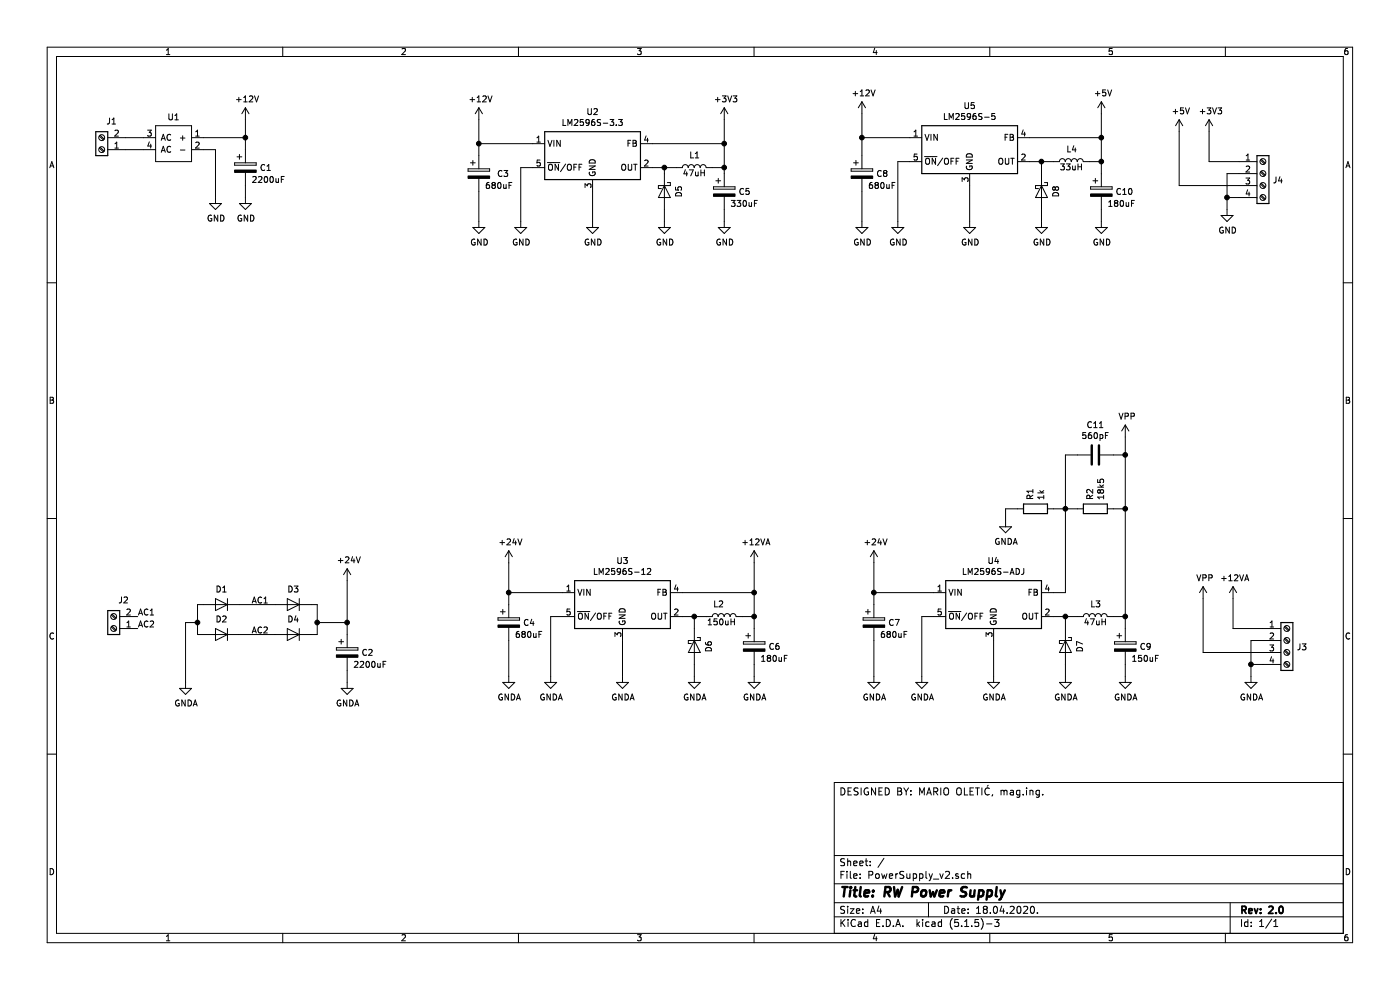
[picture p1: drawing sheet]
EESchema Schematic File Version 4
EELAYER 30 0
EELAYER END
$Descr A4 11693 8268
encoding utf-8
Sheet 1 1
Title "RW Power Supply"
Date "18.04.2020."
Rev "2.0"
Comp ""
Comment1 ""
Comment2 ""
Comment3 ""
Comment4 "DESIGNED BY: MARIO OLETIĆ, mag.ing."
$EndDescr
$Comp
L Regulator_Switching:LM2596S-3.3 U2
U 1 1
P 4950 1300
F 0 "U2" H 4950 1667 50  0000 C CNN
F 1 "LM2596S-3.3" H 4950 1576 50  0000 C CNN
F 2 "Package_TO_SOT_SMD:TO-263-5_TabPin3" H 5000 1050 50  0001 L CIN
F 3 "http://www.ti.com/lit/ds/symlink/lm2596.pdf" H 4950 1300 50  0001 C CNN
	1    4950 1300
	1    0    0    -1  
$EndComp
$Comp
L Regulator_Switching:LM2596S-5 U5
U 1 1
P 8100 1250
F 0 "U5" H 8100 1617 50  0000 C CNN
F 1 "LM2596S-5" H 8100 1526 50  0000 C CNN
F 2 "Package_TO_SOT_SMD:TO-263-5_TabPin3" H 8150 1000 50  0001 L CIN
F 3 "http://www.ti.com/lit/ds/symlink/lm2596.pdf" H 8100 1250 50  0001 C CNN
	1    8100 1250
	1    0    0    -1  
$EndComp
$Comp
L Regulator_Switching:LM2596S-12 U3
U 1 1
P 5200 5050
F 0 "U3" H 5200 5417 50  0000 C CNN
F 1 "LM2596S-12" H 5200 5326 50  0000 C CNN
F 2 "Package_TO_SOT_SMD:TO-263-5_TabPin3" H 5250 4800 50  0001 L CIN
F 3 "http://www.ti.com/lit/ds/symlink/lm2596.pdf" H 5200 5050 50  0001 C CNN
	1    5200 5050
	1    0    0    -1  
$EndComp
$Comp
L Regulator_Switching:LM2596S-ADJ U4
U 1 1
P 8300 5050
F 0 "U4" H 8300 5417 50  0000 C CNN
F 1 "LM2596S-ADJ" H 8300 5326 50  0000 C CNN
F 2 "Package_TO_SOT_SMD:TO-263-5_TabPin3" H 8350 4800 50  0001 L CIN
F 3 "http://www.ti.com/lit/ds/symlink/lm2596.pdf" H 8300 5050 50  0001 C CNN
	1    8300 5050
	1    0    0    -1  
$EndComp
$Comp
L Connector:Screw_Terminal_01x02 J1
U 1 1
P 850 1250
F 0 "J1" H 768 1017 50  0000 C CNN
F 1 "Screw_Terminal_01x02" H 768 1016 50  0001 C CNN
F 2 "PowerSupply:PCB_Screw_Terminal_5.08_2ways" H 850 1250 50  0001 C CNN
F 3 "~" H 850 1250 50  0001 C CNN
	1    850  1250
	-1   0    0    1   
$EndComp
$Comp
L Connector:Screw_Terminal_01x02 J2
U 1 1
P 950 5250
F 0 "J2" H 868 5017 50  0000 C CNN
F 1 "Screw_Terminal_01x02" H 868 5016 50  0001 C CNN
F 2 "PowerSupply:PCB_Screw_Terminal_5.08_2ways" H 950 5250 50  0001 C CNN
F 3 "~" H 950 5250 50  0001 C CNN
	1    950  5250
	-1   0    0    1   
$EndComp
$Comp
L Connector:Screw_Terminal_01x04 J4
U 1 1
P 10550 1450
F 0 "J4" H 10630 1396 50  0000 L CNN
F 1 "Screw_Terminal_01x04" H 10630 1351 50  0001 L CNN
F 2 "PowerSupply:PCB_Screw_Terminal_5.08_4ways" H 10550 1450 50  0001 C CNN
F 3 "~" H 10550 1450 50  0001 C CNN
	1    10550 1450
	1    0    0    -1  
$EndComp
$Comp
L Connector:Screw_Terminal_01x04 J3
U 1 1
P 10750 5350
F 0 "J3" H 10830 5296 50  0000 L CNN
F 1 "Screw_Terminal_01x04" H 10830 5251 50  0001 L CNN
F 2 "PowerSupply:PCB_Screw_Terminal_5.08_4ways" H 10750 5350 50  0001 C CNN
F 3 "~" H 10750 5350 50  0001 C CNN
	1    10750 5350
	1    0    0    -1  
$EndComp
$Comp
L Device:CP C1
U 1 1
P 2050 1400
F 0 "C1" H 2168 1400 50  0000 L CNN
F 1 "2200uF" H 2100 1300 50  0000 L CNN
F 2 "Capacitor_THT:CP_Radial_D16.0mm_P7.50mm" H 2088 1250 50  0001 C CNN
F 3 "~" H 2050 1400 50  0001 C CNN
	1    2050 1400
	1    0    0    -1  
$EndComp
$Comp
L Device:CP C3
U 1 1
P 4000 1450
F 0 "C3" H 4150 1450 50  0000 L CNN
F 1 "680uF" H 4050 1350 50  0000 L CNN
F 2 "Capacitor_THT:CP_Radial_D12.5mm_P5.00mm" H 4038 1300 50  0001 C CNN
F 3 "~" H 4000 1450 50  0001 C CNN
	1    4000 1450
	1    0    0    -1  
$EndComp
$Comp
L Device:CP C5
U 1 1
P 6050 1600
F 0 "C5" H 6168 1600 50  0000 L CNN
F 1 "330uF" H 6100 1500 50  0000 L CNN
F 2 "Capacitor_THT:CP_Radial_D8.0mm_P3.50mm" H 6088 1450 50  0001 C CNN
F 3 "~" H 6050 1600 50  0001 C CNN
	1    6050 1600
	1    0    0    -1  
$EndComp
$Comp
L Device:CP C8
U 1 1
P 7200 1450
F 0 "C8" H 7318 1450 50  0000 L CNN
F 1 "680uF" H 7250 1350 50  0000 L CNN
F 2 "Capacitor_THT:CP_Radial_D12.5mm_P5.00mm" H 7238 1300 50  0001 C CNN
F 3 "~" H 7200 1450 50  0001 C CNN
	1    7200 1450
	1    0    0    -1  
$EndComp
$Comp
L Device:CP C10
U 1 1
P 9200 1600
F 0 "C10" H 9318 1600 50  0000 L CNN
F 1 "180uF" H 9250 1500 50  0000 L CNN
F 2 "Capacitor_THT:CP_Radial_D8.0mm_P3.50mm" H 9238 1450 50  0001 C CNN
F 3 "~" H 9200 1600 50  0001 C CNN
	1    9200 1600
	1    0    0    -1  
$EndComp
$Comp
L Device:CP C4
U 1 1
P 4250 5200
F 0 "C4" H 4368 5200 50  0000 L CNN
F 1 "680uF" H 4300 5100 50  0000 L CNN
F 2 "Capacitor_THT:CP_Radial_D12.5mm_P5.00mm" H 4288 5050 50  0001 C CNN
F 3 "~" H 4250 5200 50  0001 C CNN
	1    4250 5200
	1    0    0    -1  
$EndComp
$Comp
L Device:CP C6
U 1 1
P 6300 5400
F 0 "C6" H 6418 5400 50  0000 L CNN
F 1 "180uF" H 6350 5300 50  0000 L CNN
F 2 "Capacitor_THT:CP_Radial_D8.0mm_P3.50mm" H 6338 5250 50  0001 C CNN
F 3 "~" H 6300 5400 50  0001 C CNN
	1    6300 5400
	1    0    0    -1  
$EndComp
$Comp
L Device:CP C7
U 1 1
P 7300 5200
F 0 "C7" H 7418 5200 50  0000 L CNN
F 1 "680uF" H 7350 5100 50  0000 L CNN
F 2 "Capacitor_THT:CP_Radial_D12.5mm_P5.00mm" H 7338 5050 50  0001 C CNN
F 3 "~" H 7300 5200 50  0001 C CNN
	1    7300 5200
	1    0    0    -1  
$EndComp
$Comp
L Device:CP C9
U 1 1
P 9400 5400
F 0 "C9" H 9518 5400 50  0000 L CNN
F 1 "150uF" H 9450 5300 50  0000 L CNN
F 2 "Capacitor_THT:CP_Radial_D10.0mm_P5.00mm" H 9438 5250 50  0001 C CNN
F 3 "~" H 9400 5400 50  0001 C CNN
	1    9400 5400
	1    0    0    -1  
$EndComp
$Comp
L Device:CP C2
U 1 1
P 2900 5450
F 0 "C2" H 3018 5450 50  0000 L CNN
F 1 "2200uF" H 2950 5350 50  0000 L CNN
F 2 "Capacitor_THT:CP_Radial_D16.0mm_P7.50mm" H 2938 5300 50  0001 C CNN
F 3 "~" H 2900 5450 50  0001 C CNN
	1    2900 5450
	1    0    0    -1  
$EndComp
$Comp
L Device:D D1
U 1 1
P 1850 5050
F 0 "D1" H 1850 4926 50  0000 C CNN
F 1 "D" H 1850 4925 50  0001 C CNN
F 2 "Diode_SMD:D_SMC" H 1850 5050 50  0001 C CNN
F 3 "~" H 1850 5050 50  0001 C CNN
	1    1850 5050
	-1   0    0    1   
$EndComp
$Comp
L Device:D D3
U 1 1
P 2450 5050
F 0 "D3" H 2450 4926 50  0000 C CNN
F 1 "D" H 2450 4925 50  0001 C CNN
F 2 "Diode_SMD:D_SMC" H 2450 5050 50  0001 C CNN
F 3 "~" H 2450 5050 50  0001 C CNN
	1    2450 5050
	-1   0    0    1   
$EndComp
$Comp
L Device:D D2
U 1 1
P 1850 5300
F 0 "D2" H 1850 5176 50  0000 C CNN
F 1 "D" H 1850 5175 50  0001 C CNN
F 2 "Diode_SMD:D_SMC" H 1850 5300 50  0001 C CNN
F 3 "~" H 1850 5300 50  0001 C CNN
	1    1850 5300
	-1   0    0    1   
$EndComp
$Comp
L Device:D D4
U 1 1
P 2450 5300
F 0 "D4" H 2450 5176 50  0000 C CNN
F 1 "D" H 2450 5175 50  0001 C CNN
F 2 "Diode_SMD:D_SMC" H 2450 5300 50  0001 C CNN
F 3 "~" H 2450 5300 50  0001 C CNN
	1    2450 5300
	-1   0    0    1   
$EndComp
$Comp
L Device:L L1
U 1 1
P 5800 1400
F 0 "L1" V 5900 1350 50  0000 L CNN
F 1 "47uH" V 5750 1300 50  0000 L CNN
F 2 "PowerSupply:HPI1206" H 5800 1400 50  0001 C CNN
F 3 "~" H 5800 1400 50  0001 C CNN
	1    5800 1400
	0    -1   -1   0   
$EndComp
$Comp
L Device:L L4
U 1 1
P 8950 1350
F 0 "L4" V 9050 1300 50  0000 L CNN
F 1 "33uH" V 8900 1250 50  0000 L CNN
F 2 "PowerSupply:HPI1206" H 8950 1350 50  0001 C CNN
F 3 "~" H 8950 1350 50  0001 C CNN
	1    8950 1350
	0    -1   -1   0   
$EndComp
$Comp
L Device:L L2
U 1 1
P 6050 5150
F 0 "L2" V 6150 5150 50  0000 L CNN
F 1 "150uH" V 6000 5050 50  0000 L CNN
F 2 "PowerSupply:HPI1206" H 6050 5150 50  0001 C CNN
F 3 "~" H 6050 5150 50  0001 C CNN
	1    6050 5150
	0    -1   -1   0   
$EndComp
$Comp
L Device:L L3
U 1 1
P 9150 5150
F 0 "L3" V 9250 5100 50  0000 L CNN
F 1 "47uH" V 9100 5050 50  0000 L CNN
F 2 "PowerSupply:HPI1206" H 9150 5150 50  0001 C CNN
F 3 "~" H 9150 5150 50  0001 C CNN
	1    9150 5150
	0    -1   -1   0   
$EndComp
$Comp
L Device:D_Schottky D5
U 1 1
P 5550 1600
F 0 "D5" H 5550 1724 50  0000 C CNN
F 1 "D_Schottky" H 5550 1725 50  0001 C CNN
F 2 "Diode_THT:D_DO-201AD_P12.70mm_Horizontal" H 5550 1600 50  0001 C CNN
F 3 "~" H 5550 1600 50  0001 C CNN
	1    5550 1600
	0    1    1    0   
$EndComp
$Comp
L Device:D_Schottky D8
U 1 1
P 8700 1600
F 0 "D8" H 8700 1724 50  0000 C CNN
F 1 "D_Schottky" H 8700 1725 50  0001 C CNN
F 2 "Diode_THT:D_DO-201AD_P12.70mm_Horizontal" H 8700 1600 50  0001 C CNN
F 3 "~" H 8700 1600 50  0001 C CNN
	1    8700 1600
	0    1    1    0   
$EndComp
$Comp
L Device:D_Schottky D6
U 1 1
P 5800 5400
F 0 "D6" H 5800 5524 50  0000 C CNN
F 1 "D_Schottky" H 5800 5525 50  0001 C CNN
F 2 "Diode_THT:D_DO-201AD_P12.70mm_Horizontal" H 5800 5400 50  0001 C CNN
F 3 "~" H 5800 5400 50  0001 C CNN
	1    5800 5400
	0    1    1    0   
$EndComp
$Comp
L Device:D_Schottky D7
U 1 1
P 8900 5400
F 0 "D7" H 8900 5524 50  0000 C CNN
F 1 "D_Schottky" H 8900 5525 50  0001 C CNN
F 2 "Diode_THT:D_DO-201AD_P12.70mm_Horizontal" H 8900 5400 50  0001 C CNN
F 3 "~" H 8900 5400 50  0001 C CNN
	1    8900 5400
	0    1    1    0   
$EndComp
$Comp
L Power_Supply:Bridge_Rectifier U1
U 1 1
P 1450 1200
F 0 "U1" H 1450 1423 50  0000 C CNN
F 1 "Bridge_Rectifier" H 1450 1424 50  0001 C CNN
F 2 "PowerSupply:DBxxS2" H 1450 900 50  0001 C CNN
F 3 "" H 1350 1450 50  0001 C CNN
	1    1450 1200
	1    0    0    -1  
$EndComp
Wire Wire Line
	1050 1150 1200 1150
Wire Wire Line
	1200 1250 1050 1250
$Comp
L power:GND #PWR03
U 1 1
P 2050 1650
F 0 "#PWR03" H 2050 1400 50  0001 C CNN
F 1 "GND" H 2055 1477 50  0000 C CNN
F 2 "" H 2050 1650 50  0001 C CNN
F 3 "" H 2050 1650 50  0001 C CNN
	1    2050 1650
	1    0    0    -1  
$EndComp
$Comp
L power:GND #PWR02
U 1 1
P 1800 1650
F 0 "#PWR02" H 1800 1400 50  0001 C CNN
F 1 "GND" H 1805 1477 50  0000 C CNN
F 2 "" H 1800 1650 50  0001 C CNN
F 3 "" H 1800 1650 50  0001 C CNN
	1    1800 1650
	1    0    0    -1  
$EndComp
Wire Wire Line
	1700 1150 2050 1150
Wire Wire Line
	2050 1150 2050 1250
Wire Wire Line
	2050 1550 2050 1650
Wire Wire Line
	1700 1250 1800 1250
Wire Wire Line
	1800 1250 1800 1650
$Comp
L power:GND #PWR09
U 1 1
P 4950 1850
F 0 "#PWR09" H 4950 1600 50  0001 C CNN
F 1 "GND" H 4955 1677 50  0000 C CNN
F 2 "" H 4950 1850 50  0001 C CNN
F 3 "" H 4950 1850 50  0001 C CNN
	1    4950 1850
	1    0    0    -1  
$EndComp
$Comp
L power:GND #PWR05
U 1 1
P 4000 1850
F 0 "#PWR05" H 4000 1600 50  0001 C CNN
F 1 "GND" H 4005 1677 50  0000 C CNN
F 2 "" H 4000 1850 50  0001 C CNN
F 3 "" H 4000 1850 50  0001 C CNN
	1    4000 1850
	1    0    0    -1  
$EndComp
$Comp
L power:GND #PWR07
U 1 1
P 4350 1850
F 0 "#PWR07" H 4350 1600 50  0001 C CNN
F 1 "GND" H 4355 1677 50  0000 C CNN
F 2 "" H 4350 1850 50  0001 C CNN
F 3 "" H 4350 1850 50  0001 C CNN
	1    4350 1850
	1    0    0    -1  
$EndComp
$Comp
L power:GND #PWR011
U 1 1
P 5550 1850
F 0 "#PWR011" H 5550 1600 50  0001 C CNN
F 1 "GND" H 5555 1677 50  0000 C CNN
F 2 "" H 5550 1850 50  0001 C CNN
F 3 "" H 5550 1850 50  0001 C CNN
	1    5550 1850
	1    0    0    -1  
$EndComp
$Comp
L power:GND #PWR013
U 1 1
P 6050 1850
F 0 "#PWR013" H 6050 1600 50  0001 C CNN
F 1 "GND" H 6055 1677 50  0000 C CNN
F 2 "" H 6050 1850 50  0001 C CNN
F 3 "" H 6050 1850 50  0001 C CNN
	1    6050 1850
	1    0    0    -1  
$EndComp
Wire Wire Line
	4000 1600 4000 1850
Wire Wire Line
	4450 1200 4000 1200
Wire Wire Line
	4000 1200 4000 1300
Wire Wire Line
	4450 1400 4350 1400
Wire Wire Line
	4350 1400 4350 1850
Wire Wire Line
	4950 1600 4950 1850
Wire Wire Line
	5450 1400 5550 1400
Wire Wire Line
	5550 1450 5550 1400
Connection ~ 5550 1400
Wire Wire Line
	5550 1400 5650 1400
Wire Wire Line
	5550 1750 5550 1850
Wire Wire Line
	5950 1400 6050 1400
Wire Wire Line
	6050 1400 6050 1450
Wire Wire Line
	6050 1750 6050 1850
Wire Wire Line
	5450 1200 6050 1200
Wire Wire Line
	6050 1200 6050 1400
Connection ~ 6050 1400
$Comp
L power:GND #PWR022
U 1 1
P 8700 1850
F 0 "#PWR022" H 8700 1600 50  0001 C CNN
F 1 "GND" H 8705 1677 50  0000 C CNN
F 2 "" H 8700 1850 50  0001 C CNN
F 3 "" H 8700 1850 50  0001 C CNN
	1    8700 1850
	1    0    0    -1  
$EndComp
$Comp
L power:GND #PWR024
U 1 1
P 9200 1850
F 0 "#PWR024" H 9200 1600 50  0001 C CNN
F 1 "GND" H 9205 1677 50  0000 C CNN
F 2 "" H 9200 1850 50  0001 C CNN
F 3 "" H 9200 1850 50  0001 C CNN
	1    9200 1850
	1    0    0    -1  
$EndComp
$Comp
L power:GND #PWR020
U 1 1
P 8100 1850
F 0 "#PWR020" H 8100 1600 50  0001 C CNN
F 1 "GND" H 8105 1677 50  0000 C CNN
F 2 "" H 8100 1850 50  0001 C CNN
F 3 "" H 8100 1850 50  0001 C CNN
	1    8100 1850
	1    0    0    -1  
$EndComp
$Comp
L power:GND #PWR018
U 1 1
P 7500 1850
F 0 "#PWR018" H 7500 1600 50  0001 C CNN
F 1 "GND" H 7505 1677 50  0000 C CNN
F 2 "" H 7500 1850 50  0001 C CNN
F 3 "" H 7500 1850 50  0001 C CNN
	1    7500 1850
	1    0    0    -1  
$EndComp
$Comp
L power:GND #PWR017
U 1 1
P 7200 1850
F 0 "#PWR017" H 7200 1600 50  0001 C CNN
F 1 "GND" H 7205 1677 50  0000 C CNN
F 2 "" H 7200 1850 50  0001 C CNN
F 3 "" H 7200 1850 50  0001 C CNN
	1    7200 1850
	1    0    0    -1  
$EndComp
Wire Wire Line
	7600 1150 7200 1150
Wire Wire Line
	7200 1150 7200 1300
Wire Wire Line
	7600 1350 7500 1350
Wire Wire Line
	7500 1350 7500 1850
Wire Wire Line
	7200 1850 7200 1600
Wire Wire Line
	8100 1550 8100 1850
Wire Wire Line
	8700 1750 8700 1850
Wire Wire Line
	9200 1750 9200 1850
Wire Wire Line
	9100 1350 9200 1350
Wire Wire Line
	9200 1350 9200 1450
Wire Wire Line
	8600 1150 9200 1150
Wire Wire Line
	9200 1150 9200 1350
Connection ~ 9200 1350
Wire Wire Line
	8600 1350 8700 1350
Wire Wire Line
	8700 1450 8700 1350
Connection ~ 8700 1350
Wire Wire Line
	8700 1350 8800 1350
Wire Wire Line
	1700 5050 1650 5050
Wire Wire Line
	1650 5050 1650 5200
Wire Wire Line
	1650 5300 1700 5300
Wire Wire Line
	2600 5050 2650 5050
Wire Wire Line
	2650 5050 2650 5200
Wire Wire Line
	2650 5300 2600 5300
Wire Wire Line
	2900 5300 2900 5200
Wire Wire Line
	2900 5200 2650 5200
Connection ~ 2650 5200
Wire Wire Line
	2650 5200 2650 5300
Wire Wire Line
	2900 5600 2900 5700
Wire Wire Line
	1550 5700 1550 5200
Wire Wire Line
	1550 5200 1650 5200
Connection ~ 1650 5200
Wire Wire Line
	1650 5200 1650 5300
Wire Wire Line
	4700 5150 4600 5150
Wire Wire Line
	4600 5150 4600 5650
Wire Wire Line
	5200 5350 5200 5650
Wire Wire Line
	4700 4950 4250 4950
Wire Wire Line
	4250 4950 4250 5050
Wire Wire Line
	4250 5350 4250 5650
Wire Wire Line
	5700 5150 5800 5150
Wire Wire Line
	5800 5250 5800 5150
Connection ~ 5800 5150
Wire Wire Line
	5800 5150 5900 5150
Wire Wire Line
	5800 5550 5800 5650
Wire Wire Line
	6300 5550 6300 5650
Wire Wire Line
	6300 5250 6300 5150
Wire Wire Line
	6300 5150 6200 5150
Wire Wire Line
	5700 4950 6300 4950
Wire Wire Line
	6300 4950 6300 5150
Connection ~ 6300 5150
Wire Wire Line
	9400 5250 9400 5150
Wire Wire Line
	9300 5150 9400 5150
Wire Wire Line
	9400 5650 9400 5550
Wire Wire Line
	9000 5150 8900 5150
Wire Wire Line
	8900 5250 8900 5150
Connection ~ 8900 5150
Wire Wire Line
	8900 5150 8800 5150
Wire Wire Line
	8900 5550 8900 5650
Wire Wire Line
	8300 5350 8300 5650
Wire Wire Line
	7800 5150 7700 5150
Wire Wire Line
	7700 5150 7700 5650
Wire Wire Line
	7800 4950 7300 4950
Wire Wire Line
	7300 4950 7300 5050
Wire Wire Line
	7300 5650 7300 5350
$Comp
L Device:R R1
U 1 1
P 8650 4250
F 0 "R1" H 8720 4296 50  0000 L CNN
F 1 "1k" H 8720 4205 50  0000 L CNN
F 2 "Resistor_SMD:R_0805_2012Metric" V 8580 4250 50  0001 C CNN
F 3 "~" H 8650 4250 50  0001 C CNN
	1    8650 4250
	0    -1   -1   0   
$EndComp
$Comp
L Device:R R2
U 1 1
P 9150 4250
F 0 "R2" H 9220 4296 50  0000 L CNN
F 1 "18k5" H 9220 4205 50  0000 L CNN
F 2 "Resistor_SMD:R_0805_2012Metric" V 9080 4250 50  0001 C CNN
F 3 "~" H 9150 4250 50  0001 C CNN
	1    9150 4250
	0    -1   -1   0   
$EndComp
$Comp
L Device:C C11
U 1 1
P 9150 3800
F 0 "C11" V 8898 3800 50  0000 C CNN
F 1 "560pF" V 8989 3800 50  0000 C CNN
F 2 "Capacitor_SMD:C_0805_2012Metric" H 9188 3650 50  0001 C CNN
F 3 "~" H 9150 3800 50  0001 C CNN
	1    9150 3800
	0    1    1    0   
$EndComp
$Comp
L power:GNDA #PWR0101
U 1 1
P 1550 5700
F 0 "#PWR0101" H 1550 5450 50  0001 C CNN
F 1 "GNDA" H 1555 5527 50  0000 C CNN
F 2 "" H 1550 5700 50  0001 C CNN
F 3 "" H 1550 5700 50  0001 C CNN
	1    1550 5700
	1    0    0    -1  
$EndComp
$Comp
L power:GNDA #PWR0102
U 1 1
P 2900 5700
F 0 "#PWR0102" H 2900 5450 50  0001 C CNN
F 1 "GNDA" H 2905 5527 50  0000 C CNN
F 2 "" H 2900 5700 50  0001 C CNN
F 3 "" H 2900 5700 50  0001 C CNN
	1    2900 5700
	1    0    0    -1  
$EndComp
$Comp
L power:GNDA #PWR0103
U 1 1
P 4250 5650
F 0 "#PWR0103" H 4250 5400 50  0001 C CNN
F 1 "GNDA" H 4255 5477 50  0000 C CNN
F 2 "" H 4250 5650 50  0001 C CNN
F 3 "" H 4250 5650 50  0001 C CNN
	1    4250 5650
	1    0    0    -1  
$EndComp
$Comp
L power:GNDA #PWR0104
U 1 1
P 4600 5650
F 0 "#PWR0104" H 4600 5400 50  0001 C CNN
F 1 "GNDA" H 4605 5477 50  0000 C CNN
F 2 "" H 4600 5650 50  0001 C CNN
F 3 "" H 4600 5650 50  0001 C CNN
	1    4600 5650
	1    0    0    -1  
$EndComp
$Comp
L power:GNDA #PWR0105
U 1 1
P 5200 5650
F 0 "#PWR0105" H 5200 5400 50  0001 C CNN
F 1 "GNDA" H 5205 5477 50  0000 C CNN
F 2 "" H 5200 5650 50  0001 C CNN
F 3 "" H 5200 5650 50  0001 C CNN
	1    5200 5650
	1    0    0    -1  
$EndComp
$Comp
L power:GNDA #PWR0106
U 1 1
P 5800 5650
F 0 "#PWR0106" H 5800 5400 50  0001 C CNN
F 1 "GNDA" H 5805 5477 50  0000 C CNN
F 2 "" H 5800 5650 50  0001 C CNN
F 3 "" H 5800 5650 50  0001 C CNN
	1    5800 5650
	1    0    0    -1  
$EndComp
$Comp
L power:GNDA #PWR0107
U 1 1
P 6300 5650
F 0 "#PWR0107" H 6300 5400 50  0001 C CNN
F 1 "GNDA" H 6305 5477 50  0000 C CNN
F 2 "" H 6300 5650 50  0001 C CNN
F 3 "" H 6300 5650 50  0001 C CNN
	1    6300 5650
	1    0    0    -1  
$EndComp
$Comp
L power:GNDA #PWR0108
U 1 1
P 7300 5650
F 0 "#PWR0108" H 7300 5400 50  0001 C CNN
F 1 "GNDA" H 7305 5477 50  0000 C CNN
F 2 "" H 7300 5650 50  0001 C CNN
F 3 "" H 7300 5650 50  0001 C CNN
	1    7300 5650
	1    0    0    -1  
$EndComp
$Comp
L power:GNDA #PWR0109
U 1 1
P 7700 5650
F 0 "#PWR0109" H 7700 5400 50  0001 C CNN
F 1 "GNDA" H 7705 5477 50  0000 C CNN
F 2 "" H 7700 5650 50  0001 C CNN
F 3 "" H 7700 5650 50  0001 C CNN
	1    7700 5650
	1    0    0    -1  
$EndComp
$Comp
L power:GNDA #PWR0110
U 1 1
P 8300 5650
F 0 "#PWR0110" H 8300 5400 50  0001 C CNN
F 1 "GNDA" H 8305 5477 50  0000 C CNN
F 2 "" H 8300 5650 50  0001 C CNN
F 3 "" H 8300 5650 50  0001 C CNN
	1    8300 5650
	1    0    0    -1  
$EndComp
$Comp
L power:GNDA #PWR0111
U 1 1
P 8900 5650
F 0 "#PWR0111" H 8900 5400 50  0001 C CNN
F 1 "GNDA" H 8905 5477 50  0000 C CNN
F 2 "" H 8900 5650 50  0001 C CNN
F 3 "" H 8900 5650 50  0001 C CNN
	1    8900 5650
	1    0    0    -1  
$EndComp
$Comp
L power:GNDA #PWR0112
U 1 1
P 9400 5650
F 0 "#PWR0112" H 9400 5400 50  0001 C CNN
F 1 "GNDA" H 9405 5477 50  0000 C CNN
F 2 "" H 9400 5650 50  0001 C CNN
F 3 "" H 9400 5650 50  0001 C CNN
	1    9400 5650
	1    0    0    -1  
$EndComp
$Comp
L power:GNDA #PWR0113
U 1 1
P 8400 4350
F 0 "#PWR0113" H 8400 4100 50  0001 C CNN
F 1 "GNDA" H 8405 4177 50  0000 C CNN
F 2 "" H 8400 4350 50  0001 C CNN
F 3 "" H 8400 4350 50  0001 C CNN
	1    8400 4350
	1    0    0    -1  
$EndComp
Wire Wire Line
	8500 4250 8400 4250
Wire Wire Line
	8400 4250 8400 4350
Wire Wire Line
	8800 4250 8900 4250
Wire Wire Line
	9000 3800 8900 3800
Wire Wire Line
	8900 3800 8900 4250
Connection ~ 8900 4250
Wire Wire Line
	8900 4250 9000 4250
Wire Wire Line
	8900 4250 8900 4950
Wire Wire Line
	8900 4950 8800 4950
Wire Wire Line
	9300 4250 9400 4250
Wire Wire Line
	9400 4250 9400 5150
Connection ~ 9400 5150
Wire Wire Line
	9400 4250 9400 3800
Wire Wire Line
	9400 3800 9300 3800
Connection ~ 9400 4250
Wire Wire Line
	2000 5050 2300 5050
Wire Wire Line
	2000 5300 2300 5300
Text Label 2100 5050 0    50   ~ 0
AC1
Text Label 2100 5300 0    50   ~ 0
AC2
Text Label 1150 5150 0    50   ~ 0
AC1
Text Label 1150 5250 0    50   ~ 0
AC2
$Comp
L power:+12V #PWR01
U 1 1
P 2050 1000
F 0 "#PWR01" H 2050 850 50  0001 C CNN
F 1 "+12V" H 2065 1173 50  0000 C CNN
F 2 "" H 2050 1000 50  0001 C CNN
F 3 "" H 2050 1000 50  0001 C CNN
	1    2050 1000
	1    0    0    -1  
$EndComp
Wire Wire Line
	2050 1000 2050 1150
Connection ~ 2050 1150
$Comp
L power:+12V #PWR06
U 1 1
P 4000 1000
F 0 "#PWR06" H 4000 850 50  0001 C CNN
F 1 "+12V" H 4015 1173 50  0000 C CNN
F 2 "" H 4000 1000 50  0001 C CNN
F 3 "" H 4000 1000 50  0001 C CNN
	1    4000 1000
	1    0    0    -1  
$EndComp
$Comp
L power:+12V #PWR014
U 1 1
P 7200 950
F 0 "#PWR014" H 7200 800 50  0001 C CNN
F 1 "+12V" H 7215 1123 50  0000 C CNN
F 2 "" H 7200 950 50  0001 C CNN
F 3 "" H 7200 950 50  0001 C CNN
	1    7200 950 
	1    0    0    -1  
$EndComp
Wire Wire Line
	4000 1000 4000 1200
Connection ~ 4000 1200
Wire Wire Line
	7200 950  7200 1150
Connection ~ 7200 1150
$Comp
L power:+3V3 #PWR010
U 1 1
P 6050 1000
F 0 "#PWR010" H 6050 850 50  0001 C CNN
F 1 "+3V3" H 6065 1173 50  0000 C CNN
F 2 "" H 6050 1000 50  0001 C CNN
F 3 "" H 6050 1000 50  0001 C CNN
	1    6050 1000
	1    0    0    -1  
$EndComp
Wire Wire Line
	6050 1000 6050 1200
Connection ~ 6050 1200
$Comp
L power:+5V #PWR016
U 1 1
P 9200 950
F 0 "#PWR016" H 9200 800 50  0001 C CNN
F 1 "+5V" H 9215 1123 50  0000 C CNN
F 2 "" H 9200 950 50  0001 C CNN
F 3 "" H 9200 950 50  0001 C CNN
	1    9200 950 
	1    0    0    -1  
$EndComp
Wire Wire Line
	9200 950  9200 1150
Connection ~ 9200 1150
$Comp
L power:GND #PWR026
U 1 1
P 10250 1750
F 0 "#PWR026" H 10250 1500 50  0001 C CNN
F 1 "GND" H 10255 1577 50  0000 C CNN
F 2 "" H 10250 1750 50  0001 C CNN
F 3 "" H 10250 1750 50  0001 C CNN
	1    10250 1750
	1    0    0    -1  
$EndComp
Wire Wire Line
	10350 1450 10250 1450
Wire Wire Line
	10250 1450 10250 1650
Wire Wire Line
	10350 1650 10250 1650
Connection ~ 10250 1650
Wire Wire Line
	10250 1650 10250 1750
$Comp
L power:+5V #PWR025
U 1 1
P 9850 1100
F 0 "#PWR025" H 9850 950 50  0001 C CNN
F 1 "+5V" H 9865 1273 50  0000 C CNN
F 2 "" H 9850 1100 50  0001 C CNN
F 3 "" H 9850 1100 50  0001 C CNN
	1    9850 1100
	1    0    0    -1  
$EndComp
$Comp
L power:+3V3 #PWR021
U 1 1
P 10100 1100
F 0 "#PWR021" H 10100 950 50  0001 C CNN
F 1 "+3V3" H 10115 1273 50  0000 C CNN
F 2 "" H 10100 1100 50  0001 C CNN
F 3 "" H 10100 1100 50  0001 C CNN
	1    10100 1100
	1    0    0    -1  
$EndComp
Wire Wire Line
	10100 1100 10100 1350
Wire Wire Line
	10100 1350 10350 1350
Wire Wire Line
	10350 1550 9850 1550
Wire Wire Line
	9850 1550 9850 1100
$Comp
L power:+24V #PWR04
U 1 1
P 2900 4850
F 0 "#PWR04" H 2900 4700 50  0001 C CNN
F 1 "+24V" H 2915 5023 50  0000 C CNN
F 2 "" H 2900 4850 50  0001 C CNN
F 3 "" H 2900 4850 50  0001 C CNN
	1    2900 4850
	1    0    0    -1  
$EndComp
Wire Wire Line
	2900 4850 2900 5200
Connection ~ 2900 5200
$Comp
L power:+24V #PWR08
U 1 1
P 4250 4700
F 0 "#PWR08" H 4250 4550 50  0001 C CNN
F 1 "+24V" H 4265 4873 50  0000 C CNN
F 2 "" H 4250 4700 50  0001 C CNN
F 3 "" H 4250 4700 50  0001 C CNN
	1    4250 4700
	1    0    0    -1  
$EndComp
$Comp
L power:+24V #PWR015
U 1 1
P 7300 4700
F 0 "#PWR015" H 7300 4550 50  0001 C CNN
F 1 "+24V" H 7315 4873 50  0000 C CNN
F 2 "" H 7300 4700 50  0001 C CNN
F 3 "" H 7300 4700 50  0001 C CNN
	1    7300 4700
	1    0    0    -1  
$EndComp
Wire Wire Line
	4250 4700 4250 4950
Connection ~ 4250 4950
Wire Wire Line
	7300 4700 7300 4950
Connection ~ 7300 4950
$Comp
L power:GNDA #PWR028
U 1 1
P 10450 5650
F 0 "#PWR028" H 10450 5400 50  0001 C CNN
F 1 "GNDA" H 10455 5477 50  0000 C CNN
F 2 "" H 10450 5650 50  0001 C CNN
F 3 "" H 10450 5650 50  0001 C CNN
	1    10450 5650
	1    0    0    -1  
$EndComp
Wire Wire Line
	10550 5550 10450 5550
Wire Wire Line
	10450 5550 10450 5650
Wire Wire Line
	10550 5350 10450 5350
Wire Wire Line
	10450 5350 10450 5550
Connection ~ 10450 5550
$Comp
L power:+12VA #PWR012
U 1 1
P 6300 4700
F 0 "#PWR012" H 6300 4550 50  0001 C CNN
F 1 "+12VA" H 6315 4873 50  0000 C CNN
F 2 "" H 6300 4700 50  0001 C CNN
F 3 "" H 6300 4700 50  0001 C CNN
	1    6300 4700
	1    0    0    -1  
$EndComp
$Comp
L power:+12VA #PWR023
U 1 1
P 10300 5000
F 0 "#PWR023" H 10300 4850 50  0001 C CNN
F 1 "+12VA" H 10315 5173 50  0000 C CNN
F 2 "" H 10300 5000 50  0001 C CNN
F 3 "" H 10300 5000 50  0001 C CNN
	1    10300 5000
	1    0    0    -1  
$EndComp
Wire Wire Line
	6300 4700 6300 4950
Connection ~ 6300 4950
$Comp
L power:VPP #PWR019
U 1 1
P 9400 3650
F 0 "#PWR019" H 9400 3500 50  0001 C CNN
F 1 "VPP" H 9415 3823 50  0000 C CNN
F 2 "" H 9400 3650 50  0001 C CNN
F 3 "" H 9400 3650 50  0001 C CNN
	1    9400 3650
	1    0    0    -1  
$EndComp
Wire Wire Line
	9400 3650 9400 3800
Connection ~ 9400 3800
$Comp
L power:VPP #PWR027
U 1 1
P 10050 5000
F 0 "#PWR027" H 10050 4850 50  0001 C CNN
F 1 "VPP" H 10065 5173 50  0000 C CNN
F 2 "" H 10050 5000 50  0001 C CNN
F 3 "" H 10050 5000 50  0001 C CNN
	1    10050 5000
	1    0    0    -1  
$EndComp
Wire Wire Line
	10550 5250 10300 5250
Wire Wire Line
	10300 5250 10300 5000
Wire Wire Line
	10550 5450 10050 5450
Wire Wire Line
	10050 5450 10050 5000
$EndSCHEMATC
